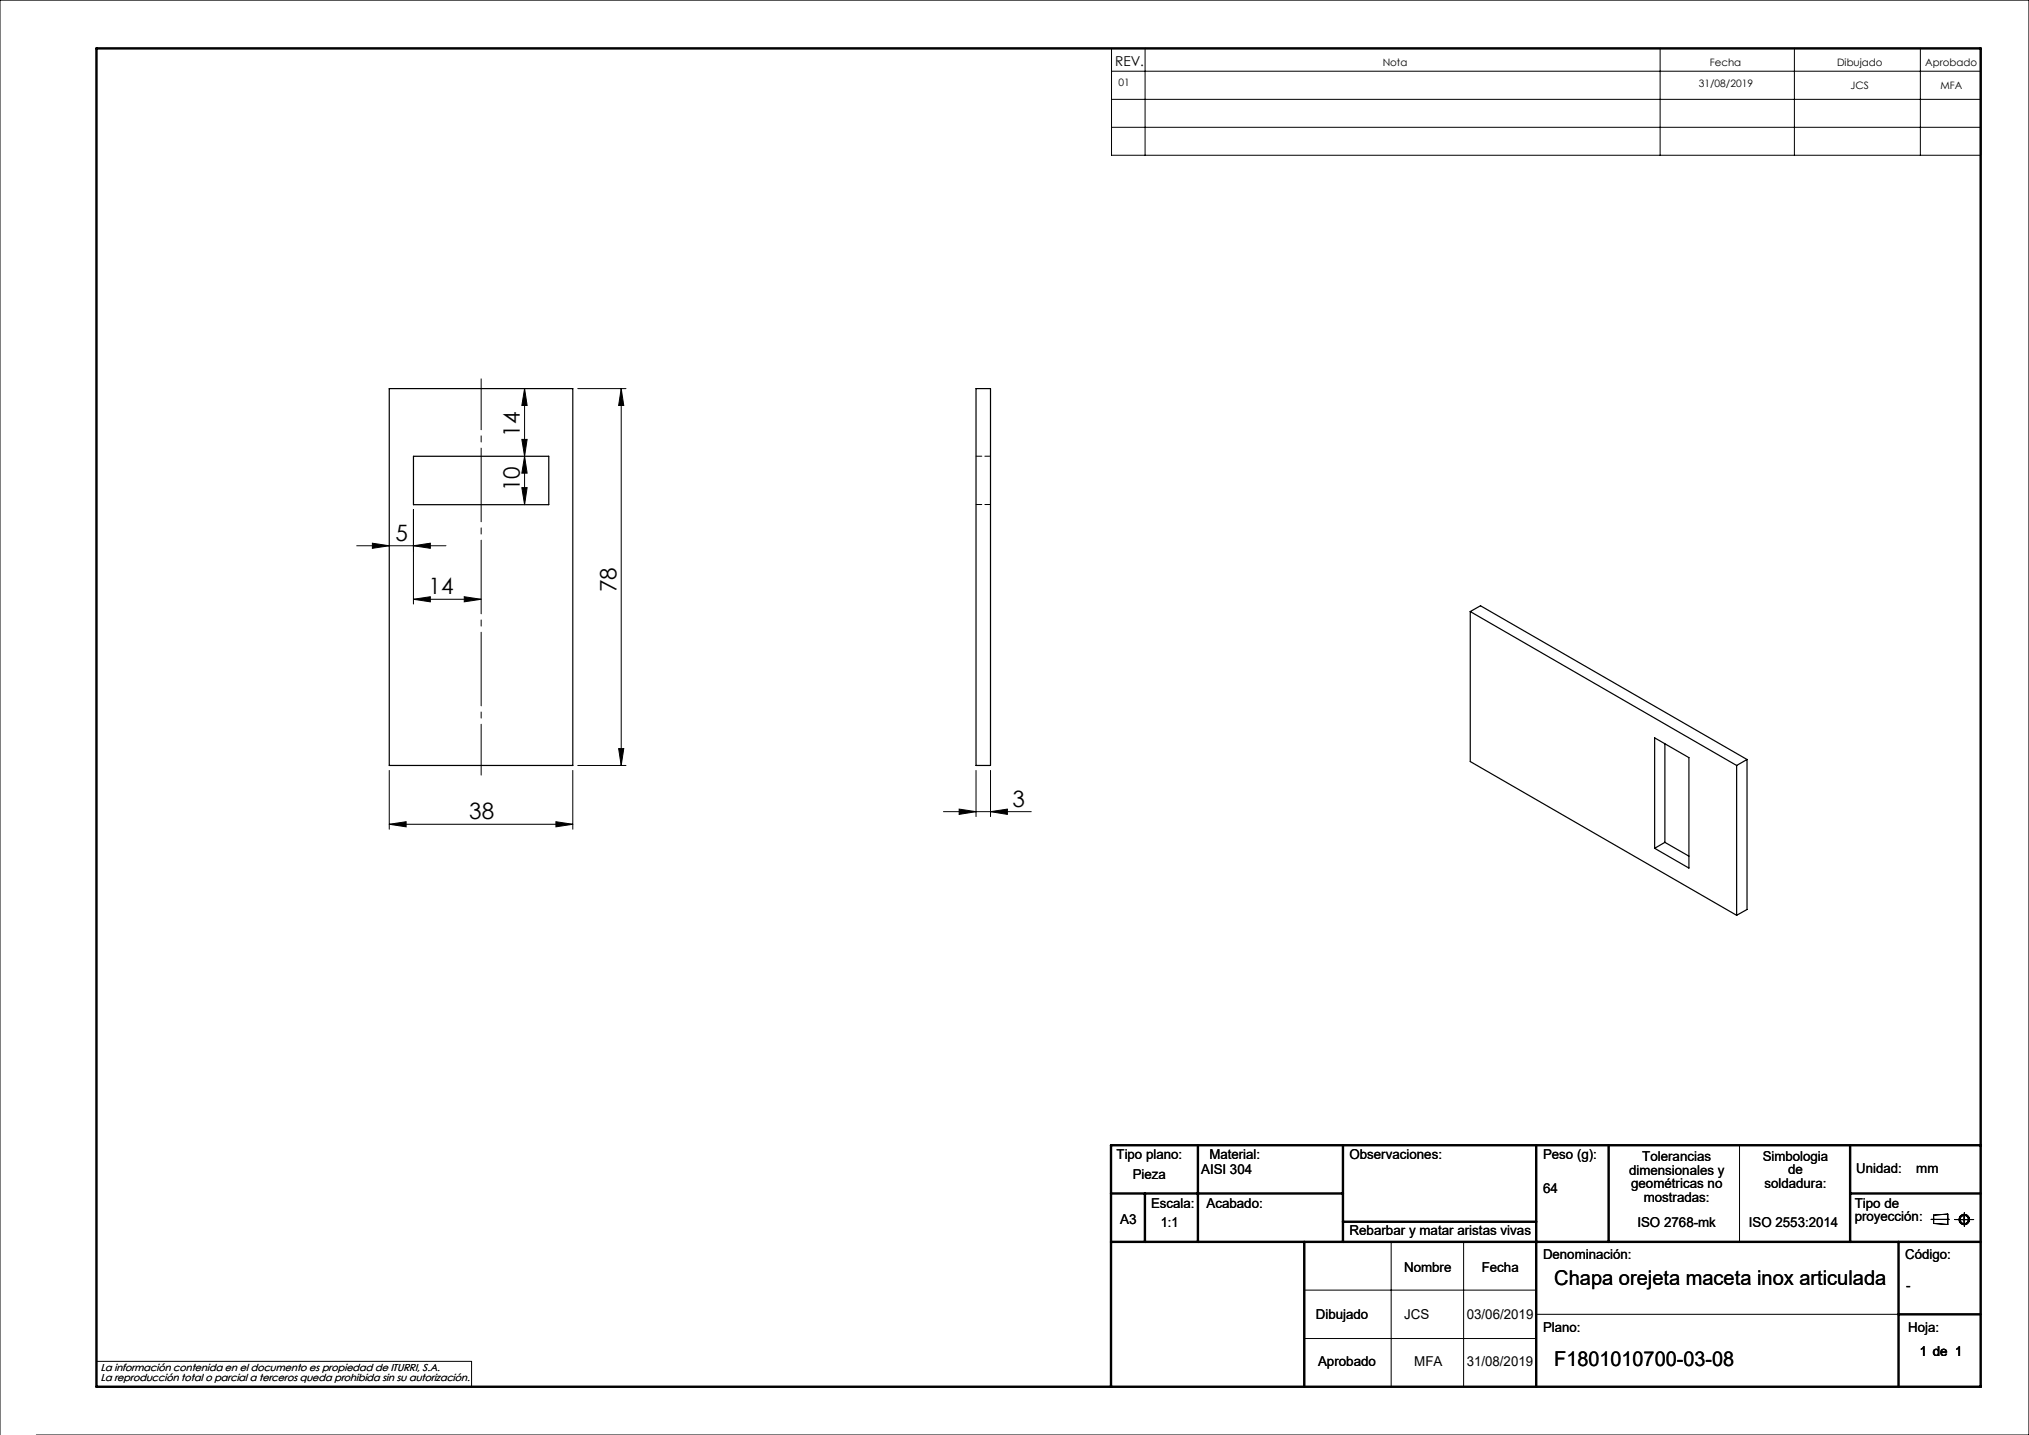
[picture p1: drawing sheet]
<svg xmlns="http://www.w3.org/2000/svg" width="420mm" height="297mm" viewBox="0 0 420 297" stroke-linecap="round" stroke-linejoin="round" font-family="sans-serif">
<g fill="none" stroke="#000" stroke-width=".21">
<path d="M230.1 10h179.9v22.1h-179.9zM230.1 14.7h179.9M237 10v22.1M343.6 10v22.1M371.4 10v22.1M397.5 10v22.1M230.1 20.6h179.9M230.1 26.3h179.9M108 90.9h1.1l-.5 3.5zM108.6 80.4l.5 3.5h-1.1zM108.6 94.4l.5 3.5h-1.1zM108.6 80.4v24.1"/>
<path d="M119.6 80.4h10M128.6 80.4l.5 3.5h-1zM128.6 80.4v78M73.8 113h18.5M77.1 112.4l3.5 .6-3.5 .5zM85.6 113l3.5-.6v1.1zM85.6 105.4v19.6M108 100.9h1.1l-.5 3.6zM85.6 124l3.5-.5v1.1zM85.6 124h14M96.1 123.5l3.5 .5-3.5 .6zM80.6 159.5v12.1"/>
<path d="M118.6 159.5v12.1M119.6 158.4h10M128.1 154.9h1l-.5 3.5zM202 159.5v9.5M205 159.5v9.5M80.6 170.6l3.5-.5v1zM80.6 170.6h38M115.1 170.1l3.5 .5-3.5 .5zM195.3 168h18.2M198.5 167.5l3.5 .5-3.5 .6zM205 168l3.5-.5v1.1zM360.1 237v20"/>
<path d="M288 257v30M303 257v30M399.7 252.4h3.8M400.3 251.5l2.9-.2v2.1l-2.9-.2zM404.6 252.4h4M406.6 251v2.8M270 267h48M270 277h48M318 272h75M0 297v-297h420v297h-412.5M20 281.8h77.6v5.2"/>
<circle cx="406.6" cy="252.4" r=".86"/>
<circle cx="406.6" cy="252.4" r="1.07"/>
</g>
<g fill="none" stroke="#000" stroke-width=".5">
<path d="M20 10h390v277h-390zM248 237v20M278 237v20M318 237v50M333 237v20M383 237v20M410 237h-180v50M230 257h180M230 247h48M237 247v10M270 257v30M278 252.9h40"/>
<path d="M383 247h27M393 257v30M393 272h17"/>
</g>
<path d="M99.6 160.4v-82" fill="none" stroke="#000" stroke-width=".21" stroke-dasharray="15.2 1.3 1.3 1.3" stroke-dashoffset="4.7"/>
<g fill="#000">
<path d="M108.6 80.4l.5 3.5h-1.1zM108 90.9h1.1l-.5 3.5zM108.6 94.4l.5 3.5h-1.1zM108 100.9h1.1l-.5 3.6z"/>
<path d="M128.1 154.9h1l-.5 3.5zM128.6 80.4l.5 3.5h-1z"/>
<path d="M115.1 170.1l3.5 .5-3.5 .5zM80.6 170.6l3.5-.5v1zM85.6 113l3.5-.6v1.1zM77.1 112.4l3.5 .6-3.5 .5zM96.1 123.5l3.5 .5-3.5 .6zM85.6 124l3.5-.5v1.1z"/>
<path d="M198.5 167.5l3.5 .5-3.5 .6zM205 168l3.5-.5v1.1z"/>
</g>
<g fill="none" stroke="#000" stroke-width=".25">
<path d="M80.6 80.4h38v78h-38zM85.6 94.4h28v10.1h-28zM202 80.4h3v78h-3zM304.3 126.6l55.2 31.8M304.3 126.6v31l55.2 31.8M304.3 126.6l2.2-1.2 55.1 31.8M342.5 152.7l7.1 4.1v22.9l-7.1-4.1zM344.6 153.9v20.4M359.5 158.4v31M361.6 157.2l-2.1 1.2M361.6 157.2v31l-2.1 1.2M344.6 174.3l-2.1 1.3"/>
<path d="M344.6 174.3l5 2.9"/>
</g>
<path d="M202 94.4h3M202 104.4h3" fill="none" stroke="#000" stroke-width=".21" stroke-dasharray="1.3 .6" stroke-dashoffset=".1"/>
<g font-size="4.7">
<text x="107.6" y="90.4" transform="rotate(-90 107.6 90.4)">14</text>
<text x="107.6" y="101.6" transform="rotate(-90 107.6 101.6)">10</text>
<text x="81.9" y="111.9">5</text>
<text x="88.7" y="123">14</text>
<text x="127.6" y="122.6" transform="rotate(-90 127.6 122.6)">78</text>
<text x="209.6" y="167">3</text>
<text x="97.1" y="169.6">38</text>
</g>
<g font-size="4.2">
<text x="321.7" y="265.9">Chapa orejeta maceta inox articulada</text>
<text x="321.7" y="282.8">F1801010700-03-08</text>
</g>
<g font-size="2.8">
<text x="230.8" y="13.6">REV.</text>
<text x="231.1" y="239.9">Tipo plano:</text>
<text x="250.3" y="239.9">Material:</text>
<text x="279.3" y="239.9">Observaciones:</text>
<text x="319.4" y="239.9">Peso (g):</text>
<text x="234.5" y="244.1">Pieza</text>
<text x="248.6" y="243">AISI 304</text>
<text x="337.2" y="243.1">dimensionales y</text>
<text x="337.6" y="246">geométricas no</text>
<text x="339.9" y="240.3">Tolerancias</text>
<text x="364.9" y="240.2">Simbologia</text>
<text x="365.3" y="245.9">soldadura:</text>
<text x="370.1" y="243">de</text>
<text x="384.2" y="242.7">Unidad:</text>
<text x="396.7" y="242.7">mm</text>
<text x="238.3" y="250">Escala:</text>
<text x="249.7" y="250">Acabado:</text>
<text x="319.4" y="246.9">64</text>
<text x="340.2" y="248.8">mostradas:</text>
<text x="383.9" y="250">Tipo de</text>
<text x="231.9" y="253.4">A3</text>
<text x="240.3" y="254">1:1</text>
<text x="279.3" y="255.7">Rebarbar y matar aristas vivas</text>
<text x="338.9" y="254">ISO 2768-mk</text>
<text x="362" y="254">ISO 2553:2014</text>
<text x="383.9" y="252.8">proyección:</text>
<text x="290.6" y="263.3">Nombre</text>
<text x="306.7" y="263.3">Fecha</text>
<text x="319.4" y="260.6">Denominación:</text>
<text x="394.4" y="260.6">Código:</text>
<text x="394.6" y="266.9">-</text>
<text x="272.4" y="273">Dibujado</text>
<text x="290.6" y="273">JCS</text>
<text x="303.6" y="273">03/06/2019</text>
<text x="319.4" y="275.8">Plano:</text>
<text x="395" y="275.8">Hoja:</text>
<text x="397.4" y="280.6">1 de 1</text>
<text x="272.8" y="282.8">Aprobado</text>
<text x="292.7" y="282.8">MFA</text>
<text x="303.6" y="282.8">31/08/2019</text>
</g>
<g font-size="2.1">
<text x="231.5" y="17.8">01</text>
<text x="286.2" y="13.6">Nota</text>
<text x="353.9" y="13.6">Fecha</text>
<text x="380.3" y="13.6">Dibujado</text>
<text x="398.5" y="13.6">Aprobado</text>
<text x="351.7" y="18">31/08/2019</text>
<text x="383.1" y="18.3">JCS</text>
<text x="401.7" y="18.3">MFA</text>
<text x="20.8" y="283.7">La información contenida en el documento es propiedad de ITURRI, S.A.</text>
<text x="20.8" y="285.7">La reproducción total o parcial a terceros queda prohibida sin su autorización.</text>
</g>
</svg>
